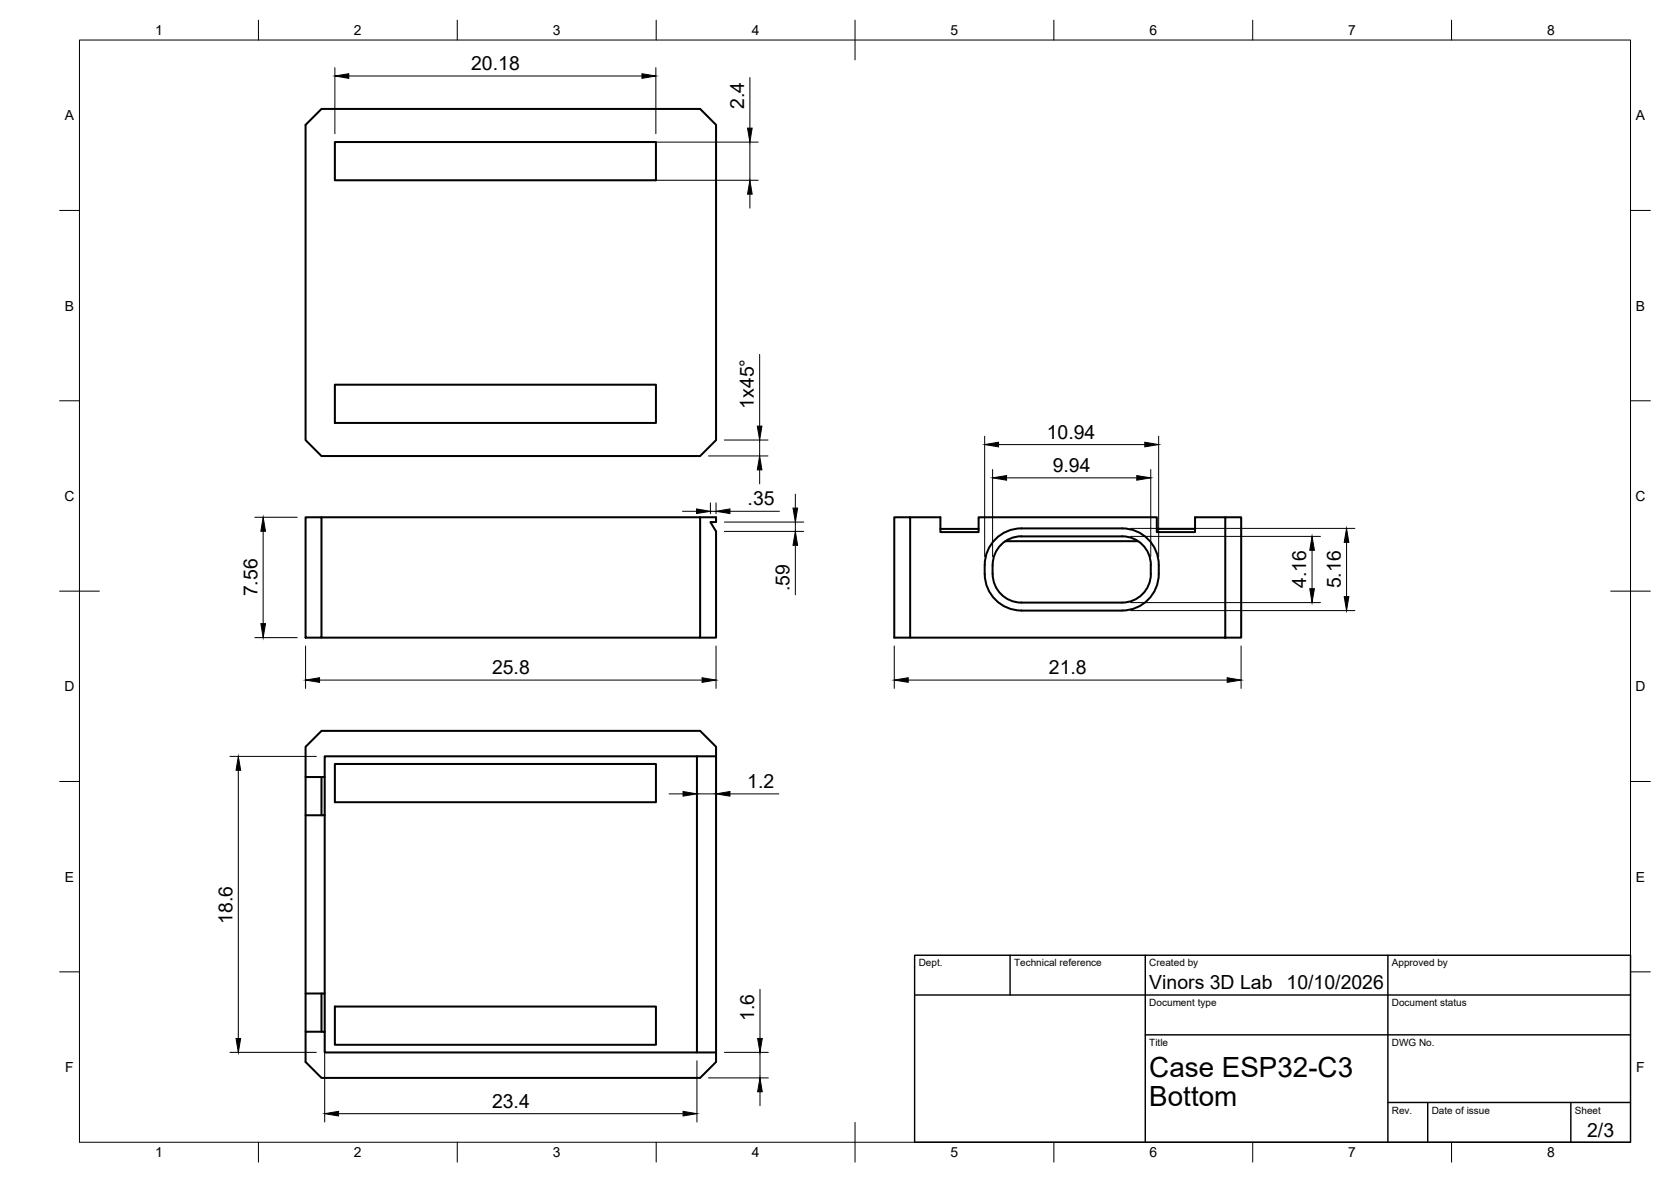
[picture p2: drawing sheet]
<svg xmlns="http://www.w3.org/2000/svg" width="420mm" height="297mm" viewBox="0 0 420 297" stroke-linecap="round" stroke-linejoin="round" font-family="sans-serif">
<!-- layer: Visible -->
<g fill="none" stroke="#000" stroke-width=".51">
<path d="M76.8 31.4l4-4h95.2l4 4v79.2l-4 4h-95.2l-4-4zM84.2 35.7h80.7v9.6h-80.7zM84.2 96.7h80.7v9.6h-80.7zM76.8 130h4v30.2h-4zM80.8 130h95.2v30.2h-95.2M176 130h4v1.2h-1.4l1.4 2.3v26.7h-4M228.9 130h7.6v3.7h9.6v-3.7h44.8v3.7h9.6v-3.7h7.6M236.5 132.9h9.6M252.8 136h33.3M290.9 132.9h9.6M247.6 144.2a10.5 10.5 0 0 1 2.7-8.7 9.2 9.2 0 0 1 6.5-2.7h25.4a9.2 9.2 0 0 1 9.2 9.2v2.2M249.6 142v2.2"/>
<path d="M249.6 144.2a7.2 7.2 0 0 0 7.2 7.2h25.4a7.2 7.2 0 0 0 7.2-7.2M249.6 142a7.2 7.2 0 0 1 7.2-7.2h25.4a7.2 7.2 0 0 1 7.2 7.2l-.1 2.2M291.4 144.2a9.2 9.2 0 0 1-9.2 9.2h-25.4a9.2 9.2 0 0 1-9.2-9.2M228.9 160.2v-30.2h-4v30.2h87.2v-30.2h-4v30.2M76.8 195.3v64M80.8 195.3v9.6M81.6 195.3v9.6h-4.8M84.2 192h80.7v9.6h-80.7zM175.2 190.1v74.4M180 190.1h-98.4v5.2h-4.8v-7.6l4-4h95.2l4 4v76.8M81.6 204.9v44.8M76.8 259.3h4.8v5.2h98.4v2.4l-4 4h-95.2l-4-4z"/>
<path d="M76.8 249.7h4.8v9.6M80.8 249.7v9.6M84.2 252.9h80.7v9.7h-80.7z"/>
</g>
<!-- layer: BORDER -->
<g fill="none" stroke="#000" stroke-width=".25">
<path d="M20 10.1h390v276.9h-390zM65 5.1v5M115 5.1v5M165 5.1v5M215 5.1v10M265 5.1v5M315 5.1v5M365 5.1v5M15 52.9h5M410 52.9h5M15 100.7h5M410 100.7h5"/>
<path d="M15 148.6h10M405 148.6h10M15 196.4h5M410 196.4h5M15 244.2h5M410 244.2h5M65 287v5M115 287v5M165 287v5M215 282.1v9.9M265 287v5M315 287v5"/>
<path d="M365 287v5"/>
</g>
<!-- layer: TITLEBLOCK -->
<path d="M230 240.1h180v46.9h-180zM230 250h180M254 240.1v9.9M288 240.1v46.9M349 240.1v46.9M288 260.1h122M349 277.1h61M359 277.1v9.9M395 277.1v9.9" fill="none" stroke="#000" stroke-width=".36"/>
<!-- layer: FD_Dimensions -->
<g fill="none" stroke="#000" stroke-width=".25">
<path d="M84.2 17v16.6M87.7 19.1h73.7M164.9 17v16.6M188.6 19.5v12.7M164.9 35.7h25.7M188.6 35.7v9.6M164.1 45.3h26.5M188.6 48.8v3.5M191 89.1v18M178.1 114.6h15M182.1 110.6h11M191 110.6v4"/>
<path d="M191 118.1v3.5M247.6 109.6v30.3M249.6 118v21.9M251.1 111.7h36.7M289.3 118v21.9M291.3 109.6v30.3M64.1 130h10.6M66.2 133.5v23.2M171.6 128.5h3.5M178.6 126.4v2.7M178.6 128.5h1.4M180 126.4v2.7"/>
<path d="M182.1 131.2h20M182.1 133.5h20M183.5 128.5h12.5M200 124.2v3.5M200 131.2v2.3M200 137v12.5M253.1 120.1h32.7M284.2 132.8h56.5M284.2 134.8h47.8M329.9 138.3v9.6M338.6 136.3v13.6M284.2 153.4h56.5"/>
<path d="M284.2 151.4h47.8M64.1 160.2h10.6M76.8 162.3v10.7M80.3 170.9h96.2M180 162.3v10.7M224.9 162.3v10.7M228.4 170.9h80.2M312.1 162.3v10.7M57.8 190.1h21.7M59.9 193.6v67.4M168.2 199.5h3.5M175.2 199.5h4.8"/>
<path d="M183.5 199.5h12.3M81.6 251.8v30.2M191.1 248.6v12.4M57.8 264.5h21.7M85.1 279.9h86.6M175.2 266.6v15.4M178.1 270.9h15.1M182.1 264.5h11.1M191.1 264.5v6.4M191.1 274.4v3.5"/>
</g>
<g fill="#000" stroke="#000" stroke-width=".25">
<path d="M84.2 19.1l3.5-.6v1.2zM161.4 18.5l3.5 .6-3.5 .6zM188 32.2h1.1l-.5 3.5zM188.6 45.3l.5 3.5h-1.1zM191 114.6l.6 3.5h-1.2zM190.4 107.1h1.2l-.6 3.5zM247.6 111.7l3.5-.6v1.2zM249.6 120.1l3.5-.6v1.2zM285.8 119.5l3.5 .6-3.5 .6zM287.8 111.1l3.5 .6-3.5 .6zM66.2 130l.6 3.5h-1.2zM175.1 127.9l3.5 .6-3.5 .6z"/>
<path d="M180 128.5l3.5-.6v1.2zM199.4 127.7h1.2l-.6 3.5zM200 133.5l.6 3.5h-1.2zM329.9 134.8l.6 3.5h-1.2zM338.6 132.8l.6 3.5h-1.2zM65.6 156.7h1.2l-.6 3.5zM329.3 147.9h1.2l-.6 3.5zM338 149.9h1.2l-.6 3.5zM76.8 170.9l3.5-.6v1.2zM176.5 170.3l3.5 .6-3.5 .6zM224.9 170.9l3.5-.6v1.2zM308.6 170.3l3.5 .6-3.5 .6z"/>
<path d="M59.9 190.1l.6 3.5h-1.1zM171.7 198.9l3.5 .6-3.5 .6zM180 199.5l3.5-.6v1.2zM59.4 261h1.1l-.6 3.5zM81.6 279.9l3.5-.6v1.1zM171.7 279.3l3.5 .6-3.5 .5zM191.1 270.9l.6 3.5h-1.2zM190.5 261h1.2l-.6 3.5z"/>
</g>
<g font-size="7">
<text x="289" y="270.6">Case ESP32-C3</text>
<text x="289" y="278.1">Bottom</text>
</g>
<g font-size="4.9">
<text x="118.5" y="17.7">20.18</text>
<text x="187.1" y="27.4" transform="rotate(-90 187.1 27.4)">2.4</text>
<text x="189.5" y="102.7" transform="rotate(-90 189.5 102.7)">1x45°</text>
<text x="263.2" y="110.3">10.94</text>
<text x="264.7" y="118.6">9.94</text>
<text x="188" y="127">.35</text>
<text x="64.7" y="149.9" transform="rotate(-90 64.7 149.9)">7.56</text>
<text x="198.5" y="148.5" transform="rotate(-90 198.5 148.5)">.59</text>
<text x="328.4" y="147.8" transform="rotate(-90 328.4 147.8)">4.16</text>
<text x="337.1" y="147.9" transform="rotate(-90 337.1 147.9)">5.16</text>
<text x="123.7" y="169.4">25.8</text>
<text x="263.7" y="169.4">21.8</text>
<text x="187.9" y="198.1">1.2</text>
<text x="58.5" y="232.2" transform="rotate(-90 58.5 232.2)">18.6</text>
<text x="289" y="248.5">Vinors 3D Lab</text>
<text x="323.5" y="248.5">10/10/2026</text>
<text x="189.6" y="256.6" transform="rotate(-90 189.6 256.6)">1.6</text>
<text x="123.7" y="278.4">23.4</text>
<text x="399.1" y="285.7">2/3</text>
</g>
<g font-size="3.5">
<text x="39" y="8.8">1</text>
<text x="89" y="8.8">2</text>
<text x="139" y="8.8">3</text>
<text x="189" y="8.8">4</text>
<text x="239" y="8.8">5</text>
<text x="289" y="8.8">6</text>
<text x="339" y="8.8">7</text>
<text x="389" y="8.8">8</text>
<text x="16.3" y="30.2">A</text>
<text x="411.3" y="30.2">A</text>
<text x="16.3" y="78">B</text>
<text x="411.3" y="78">B</text>
<text x="16.2" y="125.9">C</text>
<text x="411.2" y="125.9">C</text>
<text x="16.2" y="173.7">D</text>
<text x="411.2" y="173.7">D</text>
<text x="16.3" y="221.6">E</text>
<text x="411.3" y="221.6">E</text>
<text x="16.4" y="269.4">F</text>
<text x="411.4" y="269.4">F</text>
<text x="39" y="290.8">1</text>
<text x="89" y="290.8">2</text>
<text x="139" y="290.8">3</text>
<text x="189" y="290.8">4</text>
<text x="239" y="290.8">5</text>
<text x="289" y="290.8">6</text>
<text x="339" y="290.8">7</text>
<text x="389" y="290.8">8</text>
</g>
<g font-size="2.5">
<text x="231" y="242.9">Dept.</text>
<text x="255" y="242.9">Technical reference</text>
<text x="289" y="242.9">Created by</text>
<text x="350" y="242.9">Approved by</text>
<text x="289" y="252.8">Document type</text>
<text x="350" y="252.8">Document status</text>
<text x="289" y="262.9">Title</text>
<text x="350" y="262.9">DWG No.</text>
<text x="350" y="279.9">Rev.</text>
<text x="360" y="279.9">Date of issue</text>
<text x="396" y="279.9">Sheet</text>
</g>
</svg>
